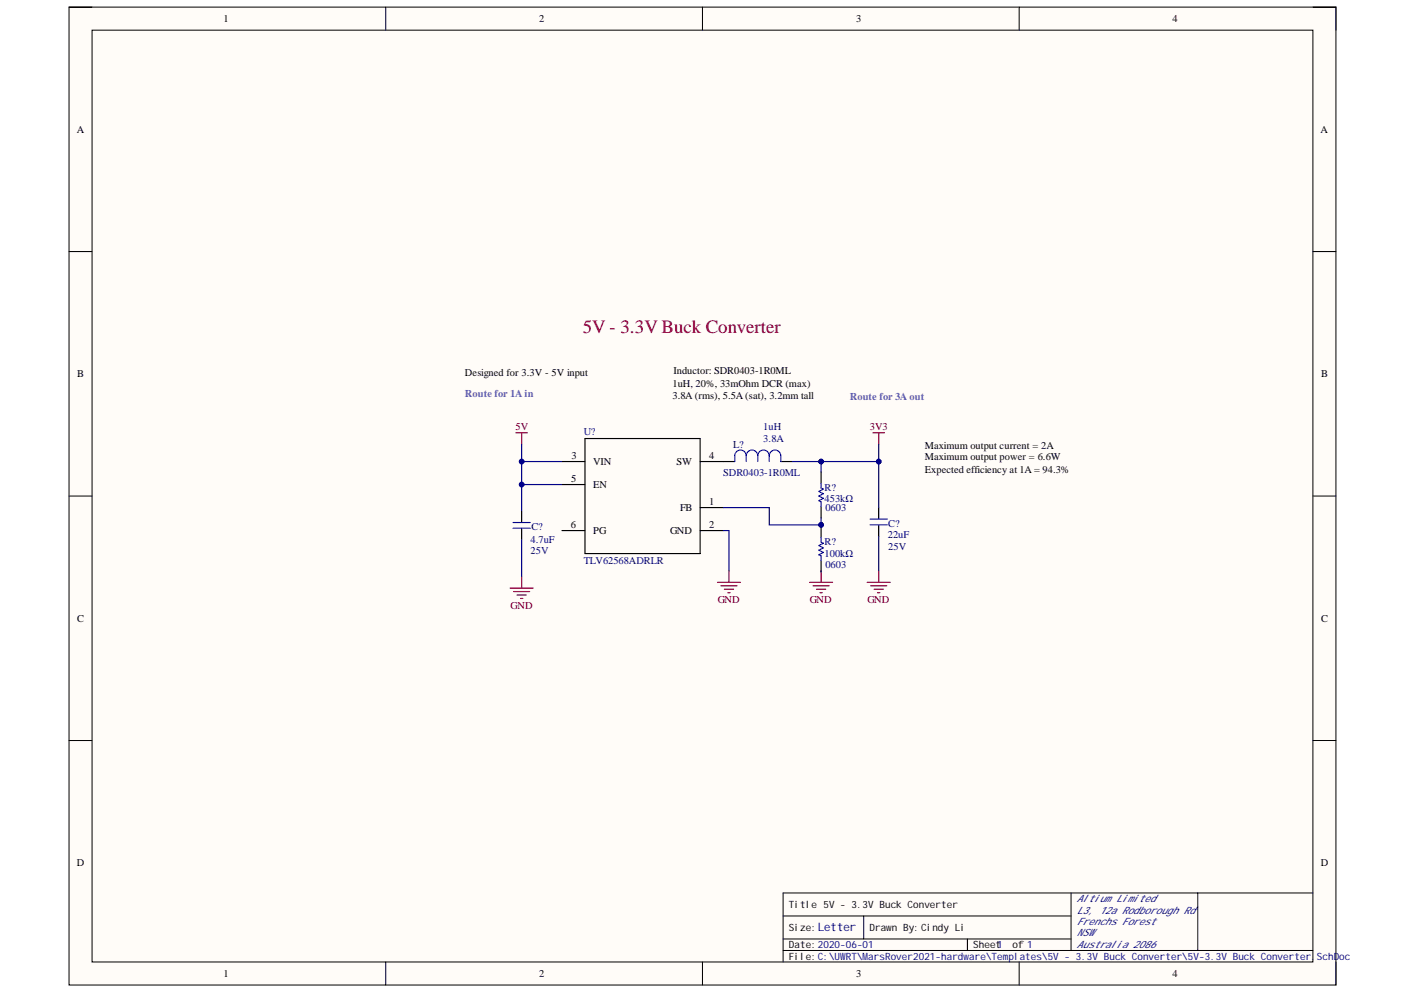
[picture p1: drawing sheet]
<svg xmlns="http://www.w3.org/2000/svg" width="297mm" height="210mm" viewBox="0 0 297 210" stroke-linecap="round" stroke-linejoin="round" font-family="sans-serif">
<path d="M14.6 1.5h267.6v206.7h-267.6z" fill-rule="evenodd" fill="#fffcf8"/>
<path d="M14.6 1.5h267.6v206.7h-267.6z" fill="none" stroke="#000" stroke-width=".21"/>
<path d="M19.4 6.4h258v196.9h-258z" fill-rule="evenodd" fill="#fffcf8"/>
<g fill="none" stroke="#000" stroke-width=".21">
<path d="M14.6 1.5h4.8M19.4 6.4h258v196.9h-258zM81.5 1.5v4.9M148.4 1.5v4.9M215.3 1.5v4.9M277.4 1.5h4.8v4.9M14.6 53.2h4.8M277.4 53.2h4.8M14.6 104.9h4.8M277.4 104.9h4.8M14.6 156.5h4.8M277.4 156.5h4.8"/>
<path d="M165.4 193.6h60.9M165.4 198.5h60.9M182.5 193.6v4.9M204.4 198.5v2.4M226.3 188.8v12.1M253 188.8v12.1M277.4 188.8h-112v14.5M81.5 203.3v4.9M148.4 203.3v4.9M165.4 200.9h112M215.3 203.3v4.9M282.2 203.3v4.9"/>
</g>
<g fill="none" stroke="#000" stroke-width=".24">
<path d="M118.7 97.6h4.9M123.6 92.7h24.3v24.3h-24.3zM147.9 97.6h7.3M165 97.6h2.4M173.5 99.8v2.4M110.2 108v2.5M110.2 111.7v2.4M118.7 112.2h4.9M118.7 102.4h4.9M147.9 107.3h4.9M147.9 112.2h4.9M173.5 107.1v2.4"/>
<path d="M185.6 107.3v2.4M185.6 110.9v2.5"/>
</g>
<g fill="none" stroke="#00f" stroke-width=".24">
<path d="M157.7 96.3a1.22 1.22 0 0 1 1.2-1.2 1.22 1.22 0 0 1 1.2 1.2M157.7 96.3a1.22 1.22 0 0 0-1.3-1.2 1.22 1.22 0 0 0-1.2 1.2v1.3M157.7 96.3v1.3M160.1 96.3a1.22 1.22 0 0 1 1.2-1.2 1.22 1.22 0 0 1 1.2 1.2M160.1 96.3v1.3M162.5 96.3a1.22 1.22 0 0 1 1.2-1.2 1.22 1.22 0 0 1 1.3 1.2v1.3M162.5 96.3v1.3M108.4 111.7h3.6M108.4 110.5h3.6M173.5 102.2v1l.5 .2-1 .5 1 .5-1 .5 1 .4-1 .5 .5 .3v1M173.5 113.6v1l.5 .2-1 .5 1 .5-1 .5 1 .5-1 .5M183.8 110.9h3.7"/>
<path d="M183.8 109.7h3.7"/>
</g>
<g fill="none" stroke="#800000" stroke-width=".24">
<path d="M109 91.5h2.4M110.2 91.5v2.4M184.4 91.5h2.5M185.6 91.5v2.4M107.8 124.3h4.8M108.5 125h3.4M109.2 125.8h2M110 126.5h.4M110.2 121.9v2.4M151.6 123.1h4.8M152.3 123.8h3.4M153 124.6h2"/>
<path d="M153.8 125.3h.4M154 120.7v2.4M171 123.1h4.9M171.8 123.8h3.4M172.5 124.6h1.9M173.2 125.3h.5M173.5 120.7v2.4M183.2 123.1h4.9M183.9 123.8h3.4M184.7 124.6h1.9M185.4 125.3h.5M185.6 120.7v2.4"/>
</g>
<path d="M118.7 97.6h-8.5v4.8h8.5M185.6 113.4v7.3" fill="none" stroke="#000080" stroke-width=".24"/>
<circle cx="110.2" cy="97.6" r=".49" fill="#000080"/>
<circle cx="110.2" cy="97.6" r=".49" fill="none" stroke="#000080" stroke-width=".21"/>
<circle cx="110.2" cy="102.4" r=".49" fill="#000080"/>
<circle cx="110.2" cy="102.4" r=".49" fill="none" stroke="#000080" stroke-width=".21"/>
<path d="M167.4 97.6h6.1M152.8 112.2h1.2v8.5M152.8 107.3h9.7v3.6h11v.3" fill="none" stroke="#000080" stroke-width=".24"/>
<circle cx="173.5" cy="97.6" r=".49" fill="#000080"/>
<circle cx="173.5" cy="97.6" r=".49" fill="none" stroke="#000080" stroke-width=".21"/>
<path d="M173.5 99.8v-2.2h12.1v9.7" fill="none" stroke="#000080" stroke-width=".24"/>
<circle cx="173.5" cy="97.6" r=".49" fill="#000080"/>
<circle cx="173.5" cy="97.6" r=".49" fill="none" stroke="#000080" stroke-width=".21"/>
<circle cx="185.6" cy="97.6" r=".49" fill="#000080"/>
<circle cx="185.6" cy="97.6" r=".49" fill="none" stroke="#000080" stroke-width=".21"/>
<path d="M110.2 102.4v5.6M110.2 114.1v7.8" fill="none" stroke="#000080" stroke-width=".24"/>
<circle cx="110.2" cy="102.4" r=".49" fill="#000080"/>
<circle cx="110.2" cy="102.4" r=".49" fill="none" stroke="#000080" stroke-width=".21"/>
<path d="M110.2 93.9v3.7" fill="none" stroke="#000080" stroke-width=".24"/>
<circle cx="110.2" cy="97.6" r=".49" fill="#000080"/>
<circle cx="110.2" cy="97.6" r=".49" fill="none" stroke="#000080" stroke-width=".21"/>
<path d="M185.6 93.9v3.7M173.5 109.5v1.4" fill="none" stroke="#000080" stroke-width=".24"/>
<circle cx="185.6" cy="97.6" r=".49" fill="#000080"/>
<circle cx="185.6" cy="97.6" r=".49" fill="none" stroke="#000080" stroke-width=".21"/>
<text font-size="4" fill="#980000" x="123.1" y="70.4">5V - 3.3V Buck Converter</text>
<text font-size="3.5" fill="#000080" x="172.5" y="120.3">PIR?01</text>
<text font-size="3.2" fill="#000080" x="172.5" y="113">PIR?02</text>
<text font-size="2.5" fill="#000080" x="172.8" y="196.9">Letter</text>
<g font-size="2.2">
<text x="47.2" y="4.7">1</text>
<text x="113.9" y="4.7">2</text>
<text x="180.9" y="4.7">3</text>
<text x="247.7" y="4.7">4</text>
<text x="16.2" y="28.1">A</text>
<text x="279" y="28.1">A</text>
<text x="16.3" y="79.7">B</text>
<text x="98.2" y="79.6">Designed for 3.3V - 5V input</text>
<text x="142.1" y="81.8">1uH, 20%, 33mOhm DCR (max)</text>
<text x="142.3" y="79.1">Inductor: SDR0403-1R0ML</text>
<text x="279.1" y="79.7">B</text>
<text x="142.1" y="84.4">3.8A (rms), 5.5A (sat), 3.2mm tall</text>
<text x="195.4" y="94.9">Maximum output current = 2A</text>
<text x="120.7" y="101.9">5</text>
<text x="120.7" y="97.1">3</text>
<text x="125.3" y="98.3">VIN</text>
<text x="142.9" y="98.3">SW</text>
<text x="149.8" y="97.1">4</text>
<text x="195.4" y="97.3">Maximum output power = 6.6W</text>
<text x="195.4" y="100">Expected efficiency at 1A = 94.3%</text>
<text x="125.3" y="103.2">EN</text>
<text x="143.7" y="108">FB</text>
<text x="149.8" y="106.8">1</text>
<text x="120.6" y="111.6">6</text>
<text x="125.3" y="112.9">PG</text>
<text x="141.6" y="112.9">GND</text>
<text x="149.8" y="111.6">2</text>
<text x="16.3" y="131.4">C</text>
<text x="279.1" y="131.4">C</text>
<text x="16.2" y="183.1">D</text>
<text x="279" y="183.1">D</text>
<text x="47.2" y="206.5">1</text>
<text x="113.9" y="206.5">2</text>
<text x="180.9" y="206.5">3</text>
<text x="247.7" y="206.5">4</text>
</g>
<g font-size="2.2" fill="#90f">
<text x="98.2" y="83.9">Route for 1A in</text>
<text x="179.5" y="84.6">Route for 3A out</text>
</g>
<g font-size="2.2" fill="#800000">
<text x="108.9" y="91">5V</text>
<text x="183.8" y="91">3V3</text>
<text x="107.9" y="128.7">GND</text>
<text x="151.6" y="127.4">GND</text>
<text x="171.1" y="127.4">GND</text>
<text x="183.3" y="127.4">GND</text>
</g>
<g font-size="2.2" fill="#000080">
<text x="123.4" y="91.9">U?</text>
<text x="154.9" y="94.6">L?</text>
<text x="161.3" y="93.4">3.8A</text>
<text x="161.3" y="91">1uH</text>
<text x="152.8" y="100.7">SDR0403-1R0ML</text>
<text x="174.2" y="106">453kΩ</text>
<text x="174.2" y="103.8">R?</text>
<text x="174.4" y="108">0603</text>
<text x="112.3" y="112.1">C?</text>
<text x="187.6" y="113.8">22uF</text>
<text x="187.7" y="111.4">C?</text>
<text x="112.1" y="117.2">25V</text>
<text x="112.1" y="114.8">4.7uF</text>
<text x="123.4" y="119.1">TLV62568ADRLR</text>
<text x="174.2" y="117.7">100kΩ</text>
<text x="174.2" y="115.3">R?</text>
<text x="187.7" y="116.3">25V</text>
<text x="174.4" y="120.2">0603</text>
</g>
<g font-size="2.1">
<text x="166.7" y="191.9">Title 5V - 3.3V Buck Converter</text>
<text x="166.7" y="196.8">Size:</text>
<text x="183.7" y="196.8">Drawn By:Cindy Li</text>
<text x="166.7" y="200.4">Date:2020-06-01</text>
<text x="166.7" y="202.9">File:C:\UW</text>
<text x="205.6" y="200.4">Sheet1</text>
<text x="213.9" y="200.4">of 1</text>
</g>
<g font-size="2.1" fill="#000080">
<text x="227.5" y="190.7">Altium Limited</text>
<text x="227.5" y="193.1">L3, 12a Rodborough Rd</text>
<text x="227.5" y="195.5">Frenchs Forest</text>
<text x="227.5" y="198">NSW</text>
<text x="178.7" y="202.9">RT\MarsRover2021-hardware\Templates\5V - 3.3V Buck Converter\5V-3.3V Buck Converter.SchDoc</text>
<text x="227.5" y="200.4">Australia 2086</text>
</g>
</svg>
